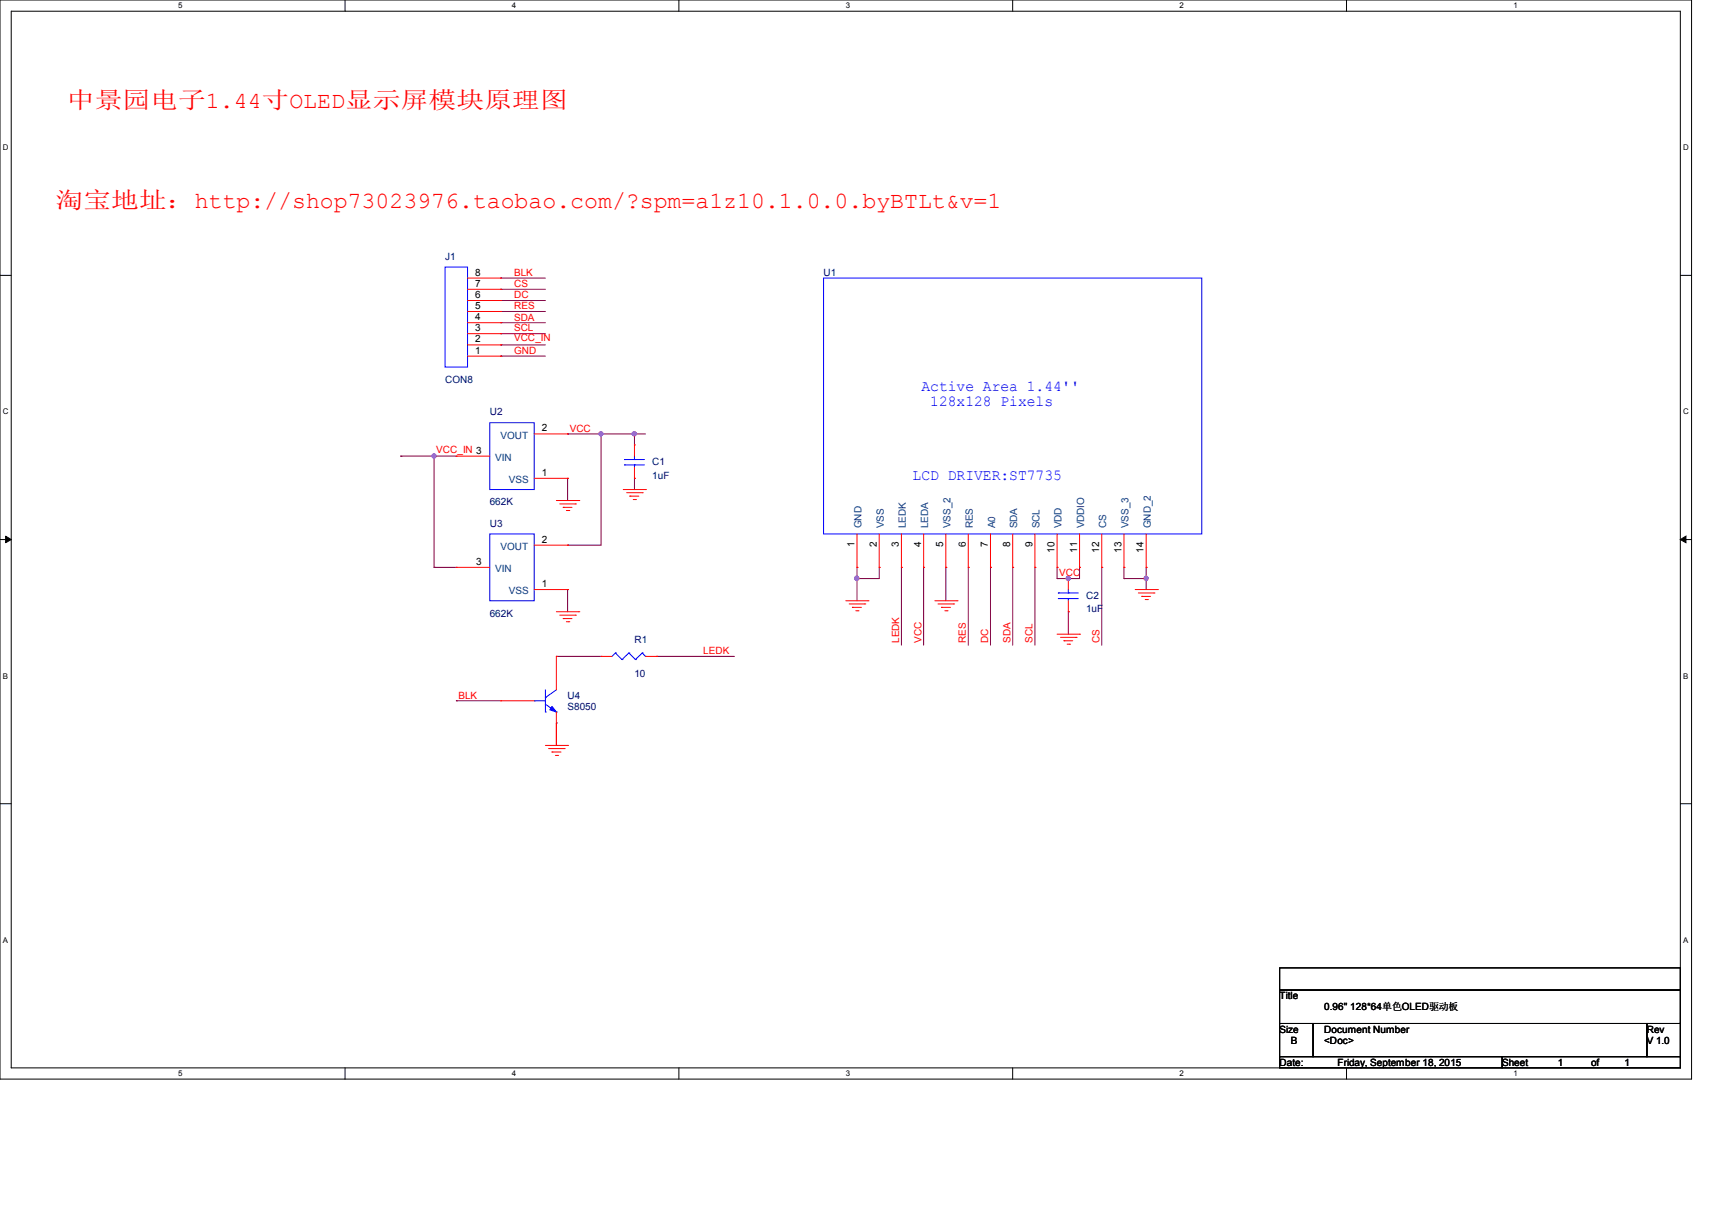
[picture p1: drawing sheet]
<svg xmlns="http://www.w3.org/2000/svg" width="297mm" height="210mm" viewBox="0 0 297 210" stroke-linecap="round" stroke-linejoin="round" font-family="sans-serif">
<path d="M0 0h293.5v187.3h-293.5zM1.9 1.9h289.6v183.4h-289.6z" fill="none" stroke="#000" stroke-width=".17"/>
<g fill="#fff">
<path d="M30.9 .2h.8v1.5h-.8z"/>
<path d="M30.9 185.5h.8v1.6h-.8z"/>
</g>
<path d="M59.9 0v1.9M59.9 185.3v2" fill="none" stroke="#000" stroke-width=".17"/>
<g fill="#fff">
<path d="M88.8 .2h.8v1.5h-.8z"/>
<path d="M88.8 185.5h.8v1.6h-.8z"/>
</g>
<path d="M117.8 0v1.9M117.8 185.3v2" fill="none" stroke="#000" stroke-width=".17"/>
<g fill="#fff">
<path d="M146.7 .2h.8v1.5h-.8z"/>
<path d="M146.7 185.5h.8v1.6h-.8z"/>
</g>
<path d="M175.7 0v1.9M175.7 185.3v2" fill="none" stroke="#000" stroke-width=".17"/>
<g fill="#fff">
<path d="M204.6 .2h.8v1.5h-.8z"/>
<path d="M204.6 185.5h.8v1.6h-.8z"/>
</g>
<path d="M233.6 0v1.9M233.6 185.3v2" fill="none" stroke="#000" stroke-width=".17"/>
<g fill="#fff">
<path d="M262.6 .2h.7v1.5h-.7z"/>
<path d="M262.6 185.5h.7v1.6h-.7z"/>
<path d="M.5 24.8h1v1.6h-1z"/>
<path d="M292 24.8h1v1.6h-1z"/>
<path d="M.5 70.7h1v1.5h-1z"/>
<path d="M292 70.7h1v1.5h-1z"/>
</g>
<path d="M0 47.8h1.9M291.5 47.8h2" fill="none" stroke="#000" stroke-width=".17"/>
<g fill="#fff">
<path d="M.5 116.5h.9v1.6h-.9z"/>
<path d="M292 116.5h.9v1.6h-.9z"/>
</g>
<path d="M0 93.6h1.9M291.5 93.6h2" fill="none" stroke="#000" stroke-width=".17"/>
<path d="M1 93l.9 .6-.9 .6zM291.5 93.6l1-.6v1.2z" fill="#000" stroke="#000" stroke-width=".17"/>
<g fill="#fff">
<path d="M.5 162.4h.9v1.5h-.9z"/>
<path d="M292 162.4h.9v1.5h-.9z"/>
</g>
<path d="M0 139.5h1.9M291.5 139.5h2M222 168h69.5v3.8h-69.5zM222 171.8h69.5v5.8h-69.5zM222 177.6h5.8v5.8h-5.8zM227.8 177.6h57.9v5.8h-57.9zM285.7 177.6h5.8v5.8h-5.8zM222 183.4h38.6v1.9h-38.6zM260.6 183.4h30.9v1.9h-30.9z" fill="none" stroke="#000" stroke-width=".17"/>
<g fill="none" stroke="#800040" stroke-width=".17">
<path d="M86.9 50.2h.1M86.9 52.2h.1M86.9 54.1h.1M86.9 56h.1M86.9 57.9h.1M86.9 59.9h.1M86.9 48.3h.1M86.9 50.2h7.7M86.9 52.2h7.7M86.9 54.1h7.7M86.9 56h7.7M86.9 57.9h7.7"/>
<path d="M86.9 59.9h7.7M86.9 48.3h7.7M69.5 79.2h.1M69.5 79.2h9.7M75.3 79.2h.1M75.3 79.2v19.3M86.9 61.8h.1M86.9 61.8h7.7M98.5 75.3h.1M98.5 75.3h13.5M104.3 75.3h.1M104.3 75.3v19.3h-5.8"/>
<path d="M110.1 75.3h.1M110.1 75.3v1.9M75.3 98.5h.1M75.3 98.5h3.9M98.5 83h.1M98.5 94.6h.1M98.5 83v3.9M110.1 83h.1M110.1 83v2M148.7 98.5h.1M148.7 98.5v5.8M152.5 98.5h.1"/>
<path d="M152.5 98.5v1.9h-3.8M156.4 98.5h.1M156.4 98.5v13.5M160.2 98.5h.1M160.2 98.5v13.5M164.1 98.5h.1M164.1 98.5v5.8M168 98.5h.1M168 98.5v13.5M171.8 98.5h.1M171.8 98.5v13.5M175.7 98.5h.1"/>
<path d="M175.7 98.5v13.5M179.5 98.5h.1M179.5 98.5v13.5M183.4 98.5h.1M183.4 98.5v1.9M187.3 98.5h.1M187.3 98.5v1.9h-3.9M191.1 98.5h.1M191.1 98.5v13.5M195 98.5h.1M195 98.5v1.9M198.8 98.5h.1"/>
<path d="M198.8 98.5v3.8M96.5 113.9h.1M96.5 113.9h7.8M98.5 102.3h.1M98.5 102.3v3.9M113.9 113.9h.1M113.9 113.9h13.5M148.7 100.4h.1M183.4 100.4h.1M185.3 100.4h.1M185.3 106.2h.1M185.3 106.2v3.9"/>
<path d="M195 100.4h.1M195 100.4h3.8M198.8 100.4h.1M79.2 121.6h.1M79.2 121.6h7.7M96.5 125.5h.1M96.5 125.5v3.9"/>
</g>
<g fill="#f0f" stroke="#f0f" stroke-width=".17">
<circle cx="148.6" cy="100.4" r=".38"/>
<circle cx="198.8" cy="100.4" r=".37"/>
<circle cx="185.3" cy="100.4" r=".37"/>
<circle cx="75.3" cy="79.1" r=".36"/>
<circle cx="104.2" cy="75.3" r=".36"/>
<circle cx="110" cy="75.3" r=".37"/>
</g>
<g fill="none" stroke="#f00" stroke-width=".17">
<path d="M81.1 59.9h5.8M81.1 57.9h5.8M81.1 56h5.8M81.1 54.1h5.8M81.1 52.2h5.8M81.1 50.2h5.8M81.1 48.3h5.8M86.9 59.9h.1M86.9 57.9h.1M86.9 56h.1M86.9 54.1h.1M86.9 52.2h.1"/>
<path d="M86.9 50.2h.1M86.9 48.3h.1M79.2 79.2h.1M79.2 79.2h5.8M81.1 61.8h5.8M86.9 61.8h.1M92.7 75.3h5.8M98.5 75.3h.1M110.1 77.2h.1M110.1 77.2v2M79.2 98.5h.1M79.2 98.5h5.8"/>
<path d="M92.7 83h5.8M92.7 94.6h5.8M96.5 86.9h3.9M97.1 87.5h2.7M97.7 88.1h.1M97.7 88.1h1.5M98.3 88.6h.4M98.5 83h.1M98.5 94.6h.1M98.7 88.6h.1M99.8 87.5h.1M100.4 86.9h.1"/>
<path d="M108.1 85h3.9M108.7 85.5h2.7M109.3 86.1h.1M109.3 86.1h1.5M109.9 86.7h.3M110.1 83h.1M110.1 81.1v1.9M110.2 86.7h.1M111.4 85.5h.1M112 85h.1M148.7 98.5h.1M148.7 92.7v5.8"/>
<path d="M152.5 98.5h.1M152.5 92.7v5.8M156.4 98.5h.1M156.4 92.7v5.8M160.2 98.5h.1M160.2 92.7v5.8M164.1 98.5h.1M164.1 92.7v5.8M168 98.5h.1M168 92.7v5.8M171.8 98.5h.1M171.8 92.7v5.8"/>
<path d="M175.7 98.5h.1M175.7 92.7v5.8M179.5 98.5h.1M179.5 92.7v5.8M183.4 98.5h.1M183.4 92.7v5.8M187.3 98.5h.1M187.3 92.7v5.8M191.1 98.5h.1M191.1 92.7v5.8M195 98.5h.1M195 92.7v5.8"/>
<path d="M198.8 98.5h.1M198.8 92.7v5.8M92.7 102.3h5.8M96.5 113.9h.1M96.5 106.2h3.9M96.5 113.9v5.8M97.1 106.8h2.7M97.7 107.4h.1M97.7 107.4h1.5M98.3 107.9h.4M98.5 102.3h.1M98.7 107.9h.1"/>
<path d="M99.8 106.8h.1M100.4 106.2h.1M104.3 113.9h.1M104.3 113.9h1.9M112 113.9h1.9M113.9 113.9h.1M146.7 104.3h3.9M147.3 104.8h2.7M147.9 105.4h.1M147.9 105.4h1.5M148.5 106h.3M148.8 106h.1"/>
<path d="M150 104.8h.1M150.6 104.3h.1M162.2 104.3h3.8M162.7 104.8h2.7M163.3 105.4h.1M163.3 105.4h1.6M163.9 106h.4M164.3 106h.1M165.4 104.8h.1M166 104.3h.1M183.4 110.1h3.9M184 110.6h2.7"/>
<path d="M184.6 111.2h.1M184.6 111.2h1.5M185.1 111.8h.4M185.3 106.2h.1M185.3 100.4h.1M185.3 100.4v1.9M185.3 104.3v1.9M185.5 111.8h.1M186.7 110.6h.1M187.3 110.1h.1M196.9 102.3h3.9M197.5 102.9h2.7"/>
<path d="M198.1 103.5h.1M198.1 103.5h1.5M198.7 104.1h.4M199.1 104.1h.1M200.2 102.9h.1M200.8 102.3h.1M86.9 121.6h.1M86.9 121.6h5.8M94.6 129.4h3.9M95.2 129.9h2.7M95.8 130.5h.1M95.8 130.5h1.5"/>
<path d="M96.4 131.1h.3M96.5 129.4h.1M96.5 123.6v5.8M96.7 131.1h.1M97.9 129.9h.1M98.5 129.4h.1"/>
</g>
<g fill="none" stroke="#00f" stroke-width=".17">
<path d="M77.2 46.4h3.9v17.3h-3.9zM142.9 48.3h65.6v44.4h-65.6zM85 73.4h7.7v11.6h-7.7zM108.3 79.8h.1M108.3 79.8h3.5M110.1 79.8h.1M110.1 79.2v.6M85 92.7h7.7v11.6h-7.7zM108.3 80.7h.1M108.3 80.7h3.5M110.1 80.7h.1M110.1 80.7v.4"/>
<path d="M94.6 119.7v3.9M96.5 119.7l-1.9 1.4M106.8 113.3h.1M106.8 113.3l-.6 .6M106.8 113.3l1.1 1.2M107.9 114.5h.1M109.1 113.3h.1M109.1 113.3l-1.2 1.2M109.1 113.3l1.1 1.2M110.2 114.5h.1M111.4 113.3h.1M111.4 113.3l-1.2 1.2"/>
<path d="M111.4 113.3l.6 .6M112 113.9h.1M183.6 102.9h.1M183.6 103.9h.1M183.6 102.9h3.5M183.6 103.9h3.5M185.3 103.9h.1M185.3 102.9h.1M185.3 102.3v.6M185.3 103.9v.4M92.7 121.6h.1M92.7 121.6h1.9"/>
<path d="M94.6 123.6h.1M94.6 121.1h.1M94.6 122.2l1.9 1.4M96.5 123.6h.1"/>
</g>
<path d="M95.8 122.6l.7 1-1.1-.4z" fill="#00f" stroke="#00f" stroke-width=".17"/>
<g font-size="4" fill="#f00">
<text x="11.6" y="18.7">中景园电子1.44寸OLED显示屏模块原理图</text>
<text x="9.7" y="36.1">淘宝地址：http://shop73023976.taobao.com/?spm=a1z10.1.0.0.byBTLt&amp;v=1</text>
</g>
<g font-size="2.7" fill="#00f">
<text x="159.9" y="67.8">Active Area 1.44''</text>
<text x="161.4" y="70.5">128x128 Pixels</text>
<text x="158.3" y="83.3">LCD DRIVER:ST7735</text>
</g>
<g font-size="1.7" fill="#000080">
<text x="77.2" y="45">J1</text>
<text x="142.9" y="48">U1</text>
<text x="77.2" y="66.5">CON8</text>
<text x="85" y="72.1">U2</text>
<text x="113.1" y="80.8">C1</text>
<text x="113.1" y="83.1">1uF</text>
<text x="85" y="87.7">662K</text>
<text x="85" y="91.4">U3</text>
<text x="85" y="107">662K</text>
<text x="188.4" y="103.9">C2</text>
<text x="188.4" y="106.3">1uF</text>
<text x="110.1" y="111.7">R1</text>
<text x="110.1" y="117.4">10</text>
<text x="98.5" y="121.3">U4</text>
<text x="98.5" y="123.2">S8050</text>
</g>
<g font-size="1.7">
<text x="82.5" y="47.8">8</text>
<text x="82.5" y="53.6">5</text>
<text x="82.5" y="51.7">6</text>
<text x="82.5" y="49.8">7</text>
<text x="82.5" y="59.4">2</text>
<text x="82.5" y="57.5">3</text>
<text x="82.5" y="55.6">4</text>
<text x="82.5" y="61.4">1</text>
<text x="94" y="74.9">2</text>
<text x="94" y="82.6">1</text>
<text x="94" y="94.2">2</text>
<text x="148.2" y="95" transform="rotate(-90 148.2 95)">1</text>
<text x="152.1" y="95" transform="rotate(-90 152.1 95)">2</text>
<text x="155.9" y="95" transform="rotate(-90 155.9 95)">3</text>
<text x="159.8" y="95" transform="rotate(-90 159.8 95)">4</text>
<text x="163.6" y="95" transform="rotate(-90 163.6 95)">5</text>
<text x="167.5" y="95" transform="rotate(-90 167.5 95)">6</text>
<text x="171.4" y="95" transform="rotate(-90 171.4 95)">7</text>
<text x="175.2" y="95" transform="rotate(-90 175.2 95)">8</text>
<text x="179.1" y="95" transform="rotate(-90 179.1 95)">9</text>
<text x="182.9" y="96" transform="rotate(-90 182.9 96)">10</text>
<text x="186.8" y="96" transform="rotate(-90 186.8 96)">11</text>
<text x="190.7" y="96" transform="rotate(-90 190.7 96)">12</text>
<text x="194.5" y="96" transform="rotate(-90 194.5 96)">13</text>
<text x="198.4" y="96" transform="rotate(-90 198.4 96)">14</text>
<text x="82.6" y="98">3</text>
<text x="94" y="101.9">1</text>
<text x="222" y="173.4">Title</text>
<text x="222" y="179.2">Size</text>
<text x="229.7" y="179.2">Document Number</text>
<text x="229.7" y="175.3">0.96'' 128*64单色OLED驱动板</text>
<text x="285.7" y="179.2">Rev</text>
<text x="222" y="185">Date:</text>
<text x="223.9" y="181.1">B</text>
<text x="229.7" y="181.1">&lt;Doc&gt;</text>
<text x="232.1" y="185">Friday, September 18, 2015</text>
<text x="260.6" y="185">Sheet</text>
<text x="270.2" y="185">1</text>
<text x="276" y="185">of</text>
<text x="281.8" y="185">1</text>
<text x="285.7" y="181.1">V 1.0</text>
</g>
<g font-size="1.7" fill="#f00">
<text x="89.2" y="47.9">BLK</text>
<text x="89.2" y="49.8">CS</text>
<text x="89.2" y="51.8">DC</text>
<text x="89.2" y="53.7">RES</text>
<text x="89.2" y="55.6">SDA</text>
<text x="89.2" y="57.5">SCL</text>
<text x="89.2" y="59.3">VCC_IN</text>
<text x="89.2" y="61.4">GND</text>
<text x="98.8" y="74.9">VCC</text>
<text x="75.7" y="78.6">VCC_IN 3</text>
<text x="183.8" y="100">VCC</text>
<text x="122" y="113.5">LEDK</text>
<text x="156" y="111.6" transform="rotate(-90 156 111.6)">LEDK</text>
<text x="159.8" y="111.6" transform="rotate(-90 159.8 111.6)">VCC</text>
<text x="167.6" y="111.6" transform="rotate(-90 167.6 111.6)">RES</text>
<text x="171.4" y="111.6" transform="rotate(-90 171.4 111.6)">DC</text>
<text x="175.3" y="111.6" transform="rotate(-90 175.3 111.6)">SDA</text>
<text x="179.1" y="111.6" transform="rotate(-90 179.1 111.6)">SCL</text>
<text x="190.7" y="111.6" transform="rotate(-90 190.7 111.6)">CS</text>
<text x="79.5" y="121.2">BLK</text>
</g>
<g font-size="1.7" fill="#004080">
<text x="86.8" y="76.1">VOUT</text>
<text x="85.9" y="80">VIN</text>
<text x="88.3" y="83.8">VSS</text>
<text x="86.8" y="95.4">VOUT</text>
<text x="149.5" y="91.7" transform="rotate(-90 149.5 91.7)">GND</text>
<text x="153.3" y="91.7" transform="rotate(-90 153.3 91.7)">VSS</text>
<text x="157.2" y="91.7" transform="rotate(-90 157.2 91.7)">LEDK</text>
<text x="161" y="91.7" transform="rotate(-90 161 91.7)">LEDA</text>
<text x="164.9" y="91.7" transform="rotate(-90 164.9 91.7)">VSS_2</text>
<text x="168.8" y="91.7" transform="rotate(-90 168.8 91.7)">RES</text>
<text x="172.6" y="91.7" transform="rotate(-90 172.6 91.7)">A0</text>
<text x="176.5" y="91.7" transform="rotate(-90 176.5 91.7)">SDA</text>
<text x="180.3" y="91.7" transform="rotate(-90 180.3 91.7)">SCL</text>
<text x="184.2" y="91.7" transform="rotate(-90 184.2 91.7)">VDD</text>
<text x="188.1" y="91.7" transform="rotate(-90 188.1 91.7)">VDDIO</text>
<text x="191.9" y="91.7" transform="rotate(-90 191.9 91.7)">CS</text>
<text x="195.8" y="91.7" transform="rotate(-90 195.8 91.7)">VSS_3</text>
<text x="199.6" y="91.7" transform="rotate(-90 199.6 91.7)">GND_2</text>
<text x="85.9" y="99.3">VIN</text>
<text x="88.3" y="103.1">VSS</text>
</g>
<g font-size="1.4">
<text x="30.9" y="1.4">5</text>
<text x="88.8" y="1.4">4</text>
<text x="146.7" y="1.4">3</text>
<text x="204.6" y="1.4">2</text>
<text x="262.6" y="1.4">1</text>
<text x=".5" y="26.1">D</text>
<text x="292" y="26.1">D</text>
<text x=".5" y="71.9">C</text>
<text x="292" y="71.9">C</text>
<text x=".5" y="117.8">B</text>
<text x="292" y="117.8">B</text>
<text x=".5" y="163.6">A</text>
<text x="292" y="163.6">A</text>
<text x="30.9" y="186.8">5</text>
<text x="88.8" y="186.8">4</text>
<text x="146.7" y="186.8">3</text>
<text x="204.6" y="186.8">2</text>
<text x="262.6" y="186.8">1</text>
</g>
</svg>
